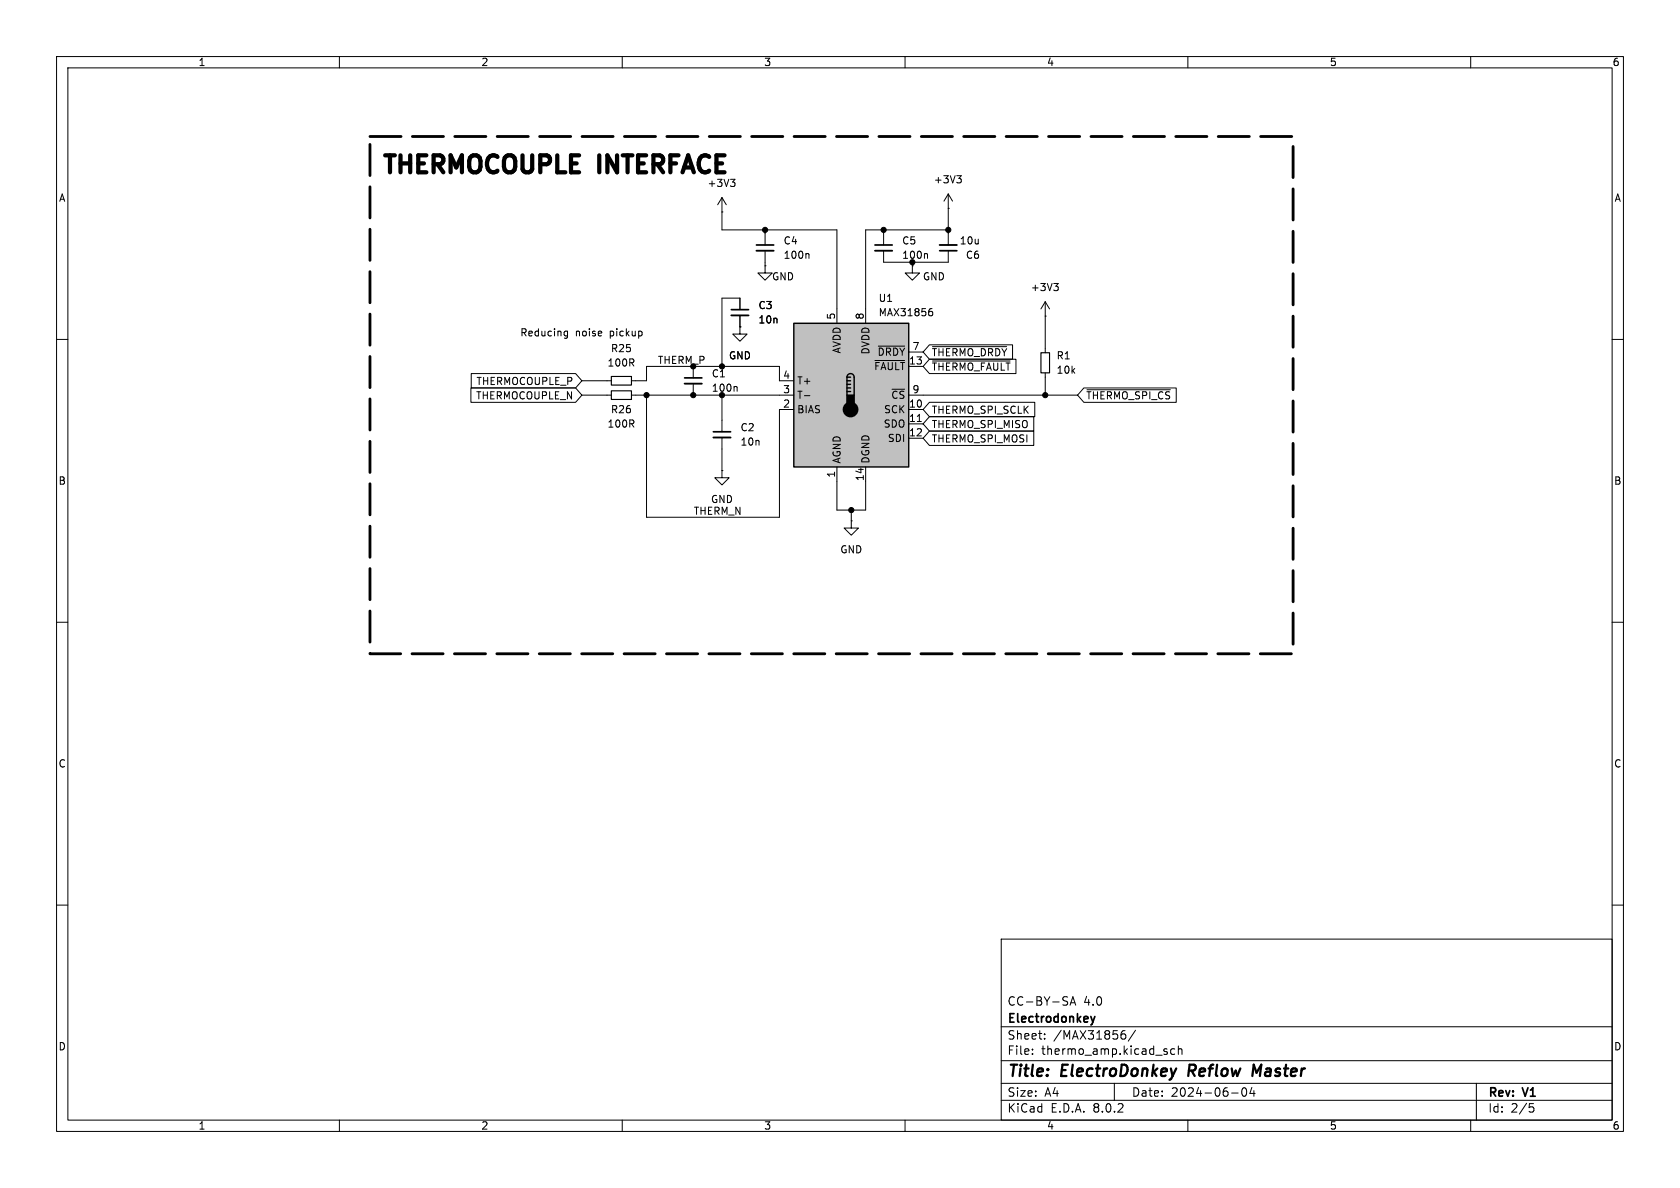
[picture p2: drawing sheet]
<svg xmlns="http://www.w3.org/2000/svg" width="297mm" height="210mm" viewBox="0 0 297 210" stroke-linecap="round" stroke-linejoin="round" font-family="sans-serif">
<g fill="none" stroke="#000" stroke-width=".18">
<path d="M10 10h277v190h-277zM12 12h273v186h-273zM60 10v2M110 10v2M160 10v2M210 10v2M260 10v2M127.6 37.5h.1M127.6 34.9v2.6M127.6 34.9l-.7 1.3M127.6 34.9l.8 1.3M129.9 32.3v.4l-.2 .3"/>
<path d="M10 60h2M130.8 57.8v1.3h1.3l-1.3 1.2-1.3-1.2h1.3M130.8 57.8h.1M130.8 52.7v2M130.8 55.8v2M156.2 41.3v2M156.2 44.3v2.1M161.3 47v1.3h1.3l-1.3 1.2-1.3-1.2h1.3M161.3 47h.1M163.8 44.8l.2 .2v.7M167.6 41.3v2M167.6 44.3v2.1"/>
<path d="M184.8 55.9h.1M184.8 53.3l-.8 1.3M184.8 53.3v2.6M184.8 53.3l.7 1.3M186.3 50.1h.8l-.4 .5M186.8 50.6l.3 .2v.3l-.3 .3M285 60h2M122.6 64.8v2M122.6 67.8v2.1M127.6 74.3v2M127.6 77.3v2.1M130.1 68.3l.2 .2v.7"/>
<path d="M127.6 83.2v1.3h1.3l-1.3 1.2-1.2-1.2h1.2M127.6 83.2h.1M10 110h2M285 110h2M10 160h2M285 160h2M177 166h108v32h-108zM188.5 176.2l.2 .1M188.7 177.1v.5M189.2 177.7l.5-1.5 .5 1.5M189.3 177.3h.7M60 198v2"/>
<path d="M110 198v2M160 198v2M177 194.5h108M177 191.5h108M177 187.5h108M177 181.5h108M182.5 186.3v.1M182.5 185.5v.1M184.7 183.6v.1M184.7 182.8v.1M197 191.5v3M198.5 182.8h.2l.3 .3v.5l-.5 .1"/>
<path d="M198.9 182.2l-.4 .1M200.7 182.1l-1.2 2M206.2 185.9l.2 .2-.2 .3M206.2 185.4l.1 .1M207.7 185.5l-.5-.1-.2 .3v.4l.1 .2h.6M208.3 185.5l.2-.1 .4 .1 .1 .9M208.3 184.9v1.5M210 198v2M217.7 193.2h1.2M219.7 192.4l.2-.1a.81 .81 0 0 1 .6 .6 .81 .81 0 0 1-.3 .8l-.2 .1a.81 .81 0 0 1-.3-1.4zM221.3 192.2l-.3 1.1h.9M221.7 192.8v1"/>
<path d="M260 198v2M261 191.5v6.5M270.4 195.1h.7M270.5 195.7h.4l.3 .3-.2 .5-.5 .1"/>
</g>
<path d="M210.3 188.2l-.2 2M223 188.2l-.9 1.4-.5-1.4-.2 2" fill="none" stroke="#000" stroke-width=".4"/>
<path d="M129.3 54.7h3M154.7 43.3h3M166.1 44.3h3.1M121 66.8h3.1M126.1 76.3h3.1M192.8 179.7l.4 1M193.6 179.7l-.4 1M193.2 180.7l-.1 .3" fill="none" stroke="#000" stroke-width=".3"/>
<path d="M129.3 55.8h3M154.7 44.3h3M166.1 43.3h3.1M121 67.8h3.1M126.1 77.3h3.1" fill="none" stroke="#000" stroke-width=".33"/>
<path d="M140.3 57.2h20.4v25.4h-20.4z" fill="#c0c0c0"/>
<path d="M140.3 57.2h20.4v25.4h-20.4zM149.7 66.7a.64 .64 0 0 1 .7-.7 .64 .64 0 0 1 .6 .7v3.2M149.7 69.2h.7M149.7 68.6h.7M149.7 67.9h.7M149.7 67.3h.7M149.7 66.7v3.2M149.7 66.7h.7" fill="none" stroke="#000" stroke-width=".25"/>
<g fill="#000" stroke="#000" stroke-width=".25">
<path d="M149.7 69.9h1.3v1.9h-1.3z"/>
<circle cx="150.4" cy="72.4" r="1.27"/>
</g>
<g fill="none" stroke="#000" stroke-width=".18">
<path d="M127.6 37.5v3.1h20.4v16.6M167.6 36.8h.1M167.6 34.3l-.7 1.3M167.6 34.3v7M167.6 34.3l.8 1.3M169.2 31.1h.7l-.4 .4M169.7 31.5l.2 .3v.3l-.2 .2M99.8 59.3h.5M99.8 58.6h.5M100.3 58.5v1.1l-.2 .2-.3-.1M130.8 57.8h.1M130.8 54.7v-2h-3.2v12.1"/>
<path d="M130.8 55.8v2M135.3 47v1.3h1.2l-1.2 1.2-1.3-1.2h1.3M135.3 47h.1M135.3 40.6v2.7M135.3 44.3v2.7M142.8 44.8l.2 .2v.7M156.2 46.4h11.4M156.2 40.6v.7M161.3 46.4v.6M164.4 55l.4 .1 .1 .2-.1 .4-.4 .1M164.5 54.6h.3M167.6 40.6h-14.6v16.6"/>
<path d="M184.8 55.9v6.5M83.2 68.6h18.6l1.1 1.3-1.1 1.2h-18.6zM83.3 66h18.5l1.1 1.3-1.1 1.3h-18.5zM102.9 69.9h5.2M102.9 67.3h5.2M111.6 67.3h2.7v-2.5h23.5v2.5h2.5M111.6 69.9h28.7M114.3 69.9v21.5h23.5v-19h2.5M127.6 69.9v4.4M127.6 79.4v3.8M142.2 69.9h1M154.7 63.7h5.2"/>
<path d="M155.3 61.2h4.6M160.7 72.4h2.5M160.7 74.9h2.5M160.7 77.5h2.5M160.7 64.8h2.5M160.7 69.9h29.8M160.7 62.2h2.5M162.2 74.5h.7M164.3 63.5h15.3v2.5h-15.3l-1.1-1.2zM164.3 61h14.7v2.5h-14.7l-1.1-1.3zM164.3 71.1h18.6v2.6h-18.6l-1.1-1.3zM164.3 76.2h18.5v2.5h-18.5l-1.1-1.2z"/>
<path d="M164.3 73.7h18.5v2.5h-18.5l-1.1-1.3zM164.9 63.8h13.7M164.9 61.3h13.1M184.8 65.9v4M191.6 68.6h16.3v2.5h-16.3l-1.1-1.2zM192.2 68.9h14.7M148 82.6v7.6h5v-7.6M150.5 92.1v1.2h1.3l-1.3 1.3-1.3-1.3h1.3M150.5 92.1h.1M150.5 90.2v1.9"/>
</g>
<path d="M133.7 44.3h3.1" fill="none" stroke="#000" stroke-width=".33"/>
<path d="M133.7 43.3h3.1" fill="none" stroke="#000" stroke-width=".3"/>
<path d="M108.1 69.1h3.5v1.5h-3.5zM108.1 66.5h3.5v1.6h-3.5zM184 62.4h1.5v3.5h-1.5z" fill="none" stroke="#000" stroke-width=".2"/>
<path d="M65.4 24.1h163.2v91.5h-163.2z" fill="none" stroke="#000" stroke-width=".5" stroke-dasharray="5.5 2"/>
<g fill="#000" stroke="#000" stroke-width=".18">
<circle cx="135.3" cy="40.6" r=".46"/>
<circle cx="156.2" cy="40.6" r=".46"/>
<circle cx="161.3" cy="46.4" r=".46"/>
<circle cx="167.6" cy="40.6" r=".46"/>
<circle cx="114.3" cy="69.9" r=".46"/>
<circle cx="122.6" cy="69.9" r=".46"/>
<circle cx="127.6" cy="64.8" r=".46"/>
<circle cx="127.6" cy="69.9" r=".46"/>
<circle cx="184.8" cy="69.9" r=".46"/>
<circle cx="150.5" cy="90.2" r=".46"/>
</g>
<g font-size="4.2">
<text x="67.3" y="30.9">THERMOCOUPLE</text>
<text x="106.4" y="30.9">INTERFACE</text>
</g>
<g font-size="2.8">
<text x="178" y="190.9">Title:</text>
<text x="187.7" y="190.9">ElectroDonkey</text>
<text x="210.9" y="190.9">Reflow</text>
<text x="223.1" y="190.9">Master</text>
</g>
<g font-size="2.1">
<text x="178" y="178">CC-BY-SA</text>
<text x="191.5" y="178">4.0</text>
<text x="178" y="184">Sheet:</text>
<text x="178" y="181.2">Electrodonkey</text>
<text x="186.2" y="184">/MAX31856/</text>
<text x="178" y="186.7">File:</text>
<text x="184.1" y="186.7">thermo_amp.kicad_sch</text>
<text x="178" y="196.9">KiCad</text>
<text x="178" y="194.1">Size:</text>
<text x="184.7" y="194.1">A4</text>
<text x="185.7" y="196.9">E.D.A.</text>
<text x="193.3" y="196.9">8.0.2</text>
<text x="200" y="194.1">Date:</text>
<text x="207" y="194.1">2024-06-04</text>
<text x="263" y="194.3">Rev:</text>
<text x="263" y="196.9">Id:</text>
<text x="267.1" y="196.9">2/5</text>
<text x="269.4" y="194.3">V1</text>
</g>
<g font-size="1.8">
<text x="35" y="11.9">1</text>
<text x="85" y="11.9">2</text>
<text x="135" y="11.9">3</text>
<text x="185" y="11.9">4</text>
<text x="235" y="11.9">5</text>
<text x="285" y="11.9">6</text>
<text x="10.3" y="35.9">A</text>
<text x="125" y="33.2">+3V3</text>
<text x="165" y="32.6">+3V3</text>
<text x="285.3" y="35.9">A</text>
<text x="138.4" y="43.4">C4</text>
<text x="138.4" y="46">100n</text>
<text x="159.4" y="43.4">C5</text>
<text x="159.4" y="46">100n</text>
<text x="169.6" y="43.4">10u</text>
<text x="170.7" y="45.9">C6</text>
<text x="136.4" y="49.8">GND</text>
<text x="155.2" y="53.6">U1</text>
<text x="163.1" y="49.8">GND</text>
<text x="182.1" y="51.7">+3V3</text>
<text x="91.9" y="59.7">Reducing</text>
<text x="101.7" y="59.7">noise</text>
<text x="107.9" y="59.7">pickup</text>
<text x="134" y="54.8">C3</text>
<text x="134" y="57.4">10n</text>
<text x="147.7" y="56.6" transform="rotate(-90 147.7 56.6)">5</text>
<text x="152.8" y="56.6" transform="rotate(-90 152.8 56.6)">8</text>
<text x="155.2" y="56.1">MAX31856</text>
<text x="107.3" y="65">100R</text>
<text x="107.9" y="62.5">R25</text>
<text x="116.2" y="64.4">THERM_P</text>
<text x="128.8" y="63.7">GND</text>
<text x="148.8" y="62.6" transform="rotate(-90 148.8 62.6)">AVDD</text>
<text x="153.9" y="62.8" transform="rotate(-90 153.9 62.8)">DVDD</text>
<text x="154.4" y="65.6">~{FAULT}</text>
<text x="155" y="63.1">~{DRDY}</text>
<text x="160.6" y="64.5">13</text>
<text x="161.2" y="62">7</text>
<text x="164.6" y="65.7">~{THERMO_FAULT}</text>
<text x="164.6" y="63.2">~{THERMO_DRDY}</text>
<text x="186.7" y="63.7">R1</text>
<text x="84.1" y="70.8">THERMOCOUPLE_N</text>
<text x="84.1" y="68.3">THERMOCOUPLE_P</text>
<text x="125.7" y="66.9">C1</text>
<text x="125.7" y="69.4">100n</text>
<text x="138.4" y="69.6">3</text>
<text x="138.4" y="67.1">4</text>
<text x="140.8" y="70.7">T-</text>
<text x="140.8" y="68.2">T+</text>
<text x="157.5" y="70.7">~{CS}</text>
<text x="161.2" y="69.6">9</text>
<text x="186.7" y="66.3">10k</text>
<text x="191.9" y="70.8">~{THERMO_SPI_CS}</text>
<text x="107.3" y="75.8">100R</text>
<text x="107.9" y="73.3">R26</text>
<text x="130.8" y="76.4">C2</text>
<text x="138.4" y="72.1">2</text>
<text x="140.8" y="73.3">BIAS</text>
<text x="156.1" y="75.8">SDO</text>
<text x="156.2" y="73.3">SCK</text>
<text x="160.6" y="72.1">10</text>
<text x="160.6" y="74.7">11</text>
<text x="160.6" y="77.2">12</text>
<text x="164.6" y="73.3">THERMO_SPI_SCLK</text>
<text x="164.6" y="75.9">THERMO_SPI_MISO</text>
<text x="130.8" y="79">10n</text>
<text x="148.8" y="82" transform="rotate(-90 148.8 82)">AGND</text>
<text x="153.9" y="82" transform="rotate(-90 153.9 82)">DGND</text>
<text x="156.9" y="78.3">SDI</text>
<text x="164.6" y="78.4">THERMO_SPI_MOSI</text>
<text x="10.3" y="85.9">B</text>
<text x="125.6" y="89.1">GND</text>
<text x="147.7" y="84.5" transform="rotate(-90 147.7 84.5)">1</text>
<text x="152.8" y="85.1" transform="rotate(-90 152.8 85.1)">14</text>
<text x="285.3" y="85.9">B</text>
<text x="122.6" y="91.1">THERM_N</text>
<text x="148.5" y="98">GND</text>
<text x="10.3" y="135.9">C</text>
<text x="285.3" y="135.9">C</text>
<text x="10.3" y="185.9">D</text>
<text x="285.3" y="185.9">D</text>
<text x="35" y="199.9">1</text>
<text x="85" y="199.9">2</text>
<text x="135" y="199.9">3</text>
<text x="185" y="199.9">4</text>
<text x="235" y="199.9">5</text>
<text x="285" y="199.9">6</text>
</g>
</svg>
